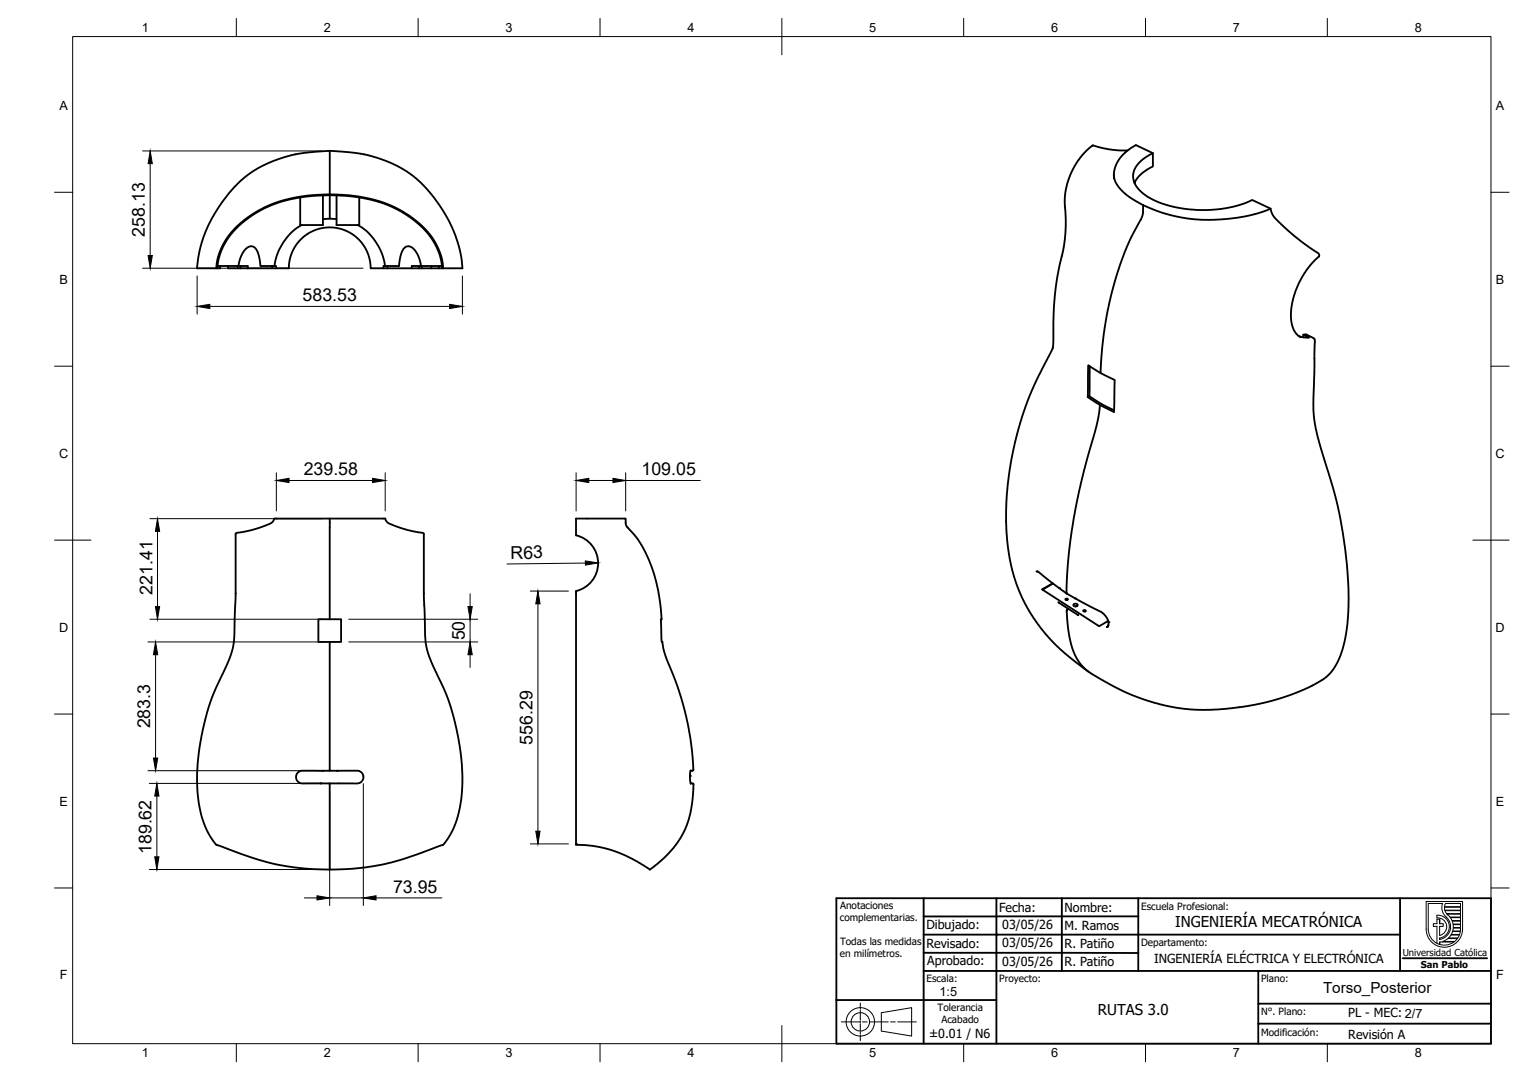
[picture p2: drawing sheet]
<svg xmlns="http://www.w3.org/2000/svg" width="420mm" height="297mm" viewBox="0 0 420 297" stroke-linecap="round" stroke-linejoin="round" font-family="sans-serif">
<!-- layer: Visible -->
<g fill="none" stroke="#000" stroke-width=".51">
<path d="M88.8 53.7v8.2h-6.3v-7.6M90.7 53.7v6.4M90.7 41.5l5.8 .4 3.6 .5a31.2 31.2 0 0 1 21.8 15.8 33.3 33.3 0 0 1 5.2 15.6h-13.9M90.7 41.5l-5.9 .4-3.5 .5a30.9 30.9 0 0 0-21.5 15.2 33.4 33.4 0 0 0-5.6 16.2h6.4v-.6M90.7 41.5v12M92.5 53.7v8.2h6.3v-7.6M306.3 48v1.1M310.1 41.4l-4.6-.2-5-1.2-2.2 1.9-1.8 2.2-1.4 2.2-1.3 3.1-.6 2.3-.4 2.5 .3 6-.3 5.7-.5 3.1-1.4 6.4-.9 5.9-.3 5.1-.2 9.2-5.2 10.4-3.1 8.1-1.5 5.2-1.5 6.4-.7 4.8-.6 5.4-.3 7.6 .7 8 1.5 6.9 2.1 5.7 3.1 5.6 2.5 3.4 2 2.4 4.2 4.1 6.7 5.2M312 50.3a9.8 9.8 0 0 1 5-4.5v-3.7a8.3 8.3 0 0 0-5.4 6.1 7.1 7.1 0 0 0 4.1 6 33.9 33.9 0 0 0 23.3 2.7l2.8-.8 2.5-1.1 5.1 2.4 .7 2 2.9 2.9 4.8 4.1 4.8 3.4 .1 .8-2.5 2.4-2.5 3.8-1.5 3.4-.9 3.2-.3 2.9 .3 3.2 1 2.1 1.4 1.2M314.3 56.4l4 1.7 3.9 1.2 4.1 .8 4.6 .4 4.8-.1 4.6-.5 5.1-1.1 4-1.4M317 42.1l-4.7-2.2-2.3 1.6-1.5 1.3-1.2 1.7-.9 2.3v2.3l.9 1.9 1.3 1.5 1.2 1.2 4.5 2.7v2.1l-.5 1.6-2.9 5.6-1.6 3.6-1.9 5.2-1.5 5.4-1.3 5.4-1 6.2-.6 4.9-.4 6.2M59.5 73.8a19 19 0 0 1 9.3-14.4 38.6 38.6 0 0 1 23.2-5.9l3.2 .2a31.8 31.8 0 0 1 22.9 10.7l1.8 2.6a15.7 15.7 0 0 1 2 6.8"/>
<path d="M59.8 73.8a19 19 0 0 1 9.2-14.3 38.2 38.2 0 0 1 23-5.8l3.5 .2a31.4 31.4 0 0 1 22.4 10.6l2 3.2a15.4 15.4 0 0 1 1.7 6.1M59.8 73.2h8.3v.6M62.7 73.2v.6h5.4M65.4 73.2v.6M65.6 73.2l.4-1.9 .5-1.2a2.94 2.94 0 0 1 3.1-2.3l.8 .7 .5 1 .7 3.7h3.2v.6M66.2 73.2v.6M68.1 73.8h7.8M74.8 73.2h1.1v.6h3.5a11.3 11.3 0 0 1 11.3-11.3 11.3 11.3 0 0 1 11.2 11.3h3.6v-.6h1M83 61.9l-2.9 2-2.3 2.9-1.6 3.1-.7 3.3M88.8 60.3h3.7M98.4 61.9a15.4 15.4 0 0 1 7.5 11.3M105.5 73.8h7.7"/>
<path d="M115.2 73.2v.6M115.8 73.2l-.5-2a4.2 4.2 0 0 0-3.2-3.5 3.8 3.8 0 0 0-2.1 3.5l-.3 2h-3.2l.1 .6M116 73.2v.6M118.6 73.2v.6M120.7 73.2v.6M121.5 73.2h-8.3v.6M357.1 92.4l1.4 .4h1.4l-1.5-.7 .7-.2 2.1 1.1 .3 .5-.4 17.8 .3 4.5 1 4.8 4.3 14 1.1 4.6 1.5 7.4 1 7.8 .5 10.1v3.7l-.5 4.8-.6 3.5-1.1 3.8-1.1 2.4-1.4 2-2.3 2.1-4.7 2.6-6.6 2.5-7.2 1.9-8 1.1-6.1 .3-5.4-.2-5.6-1-6.1-1.8-4.7-1.8-5.8-3-3.9-2.4-1.4-1-2.1-2.7-1.4-3.3-.7-2.7-.5-3.1-.3-4.2 .3-.5M358.4 92.1v.7M299.5 109l-.4 .2 .1-8.7 3.5 2.2 3.2 1.5a.68 .68 0 0 1 .6 1l-.2 8.1-3.8-1.9-3.4-2.2M299.7 100.7l-.1 6.9a1.61 1.61 0 0 0 1.2 2.2l2.2 1.4 3.3 1.6M302.5 111.4l-.8 4.9-3.7 13.4-2.7 12.6-1.6 11.7-.4 5.9v3.3M90.7 142.6h14.6a.68 .68 0 0 1 .9 .7l.2 .2a28.8 28.8 0 0 0 10.1 3.2v17.3l.4 9.3a24.1 24.1 0 0 0 3.2 12l2.4 5.2 1.9 5.5a57.5 57.5 0 0 1 2.1 25.9l-1.1 4.2-1.6 3.5a6.3 6.3 0 0 1-2.2 2.8l-7.3 2.7-6.6 2.1-5.5 1.1-4.4 .6-6.8 .3-6.8-.3-5.1-.6-5.4-1.1-7.2-2.3-7-2.5-.3-.3-2.4-3.9-1.4-3.8-.9-4.5-.3-5.1a68.2 68.2 0 0 1 8.2-32l1.2-3.1 .6-2.5 .6-14"/>
<path d="M285 157.2l.8 .3 7.5 5.7M64.8 163.2v-16.4l.2-.2 3.3-.6 2.7-.7a9.2 9.2 0 0 0 4-1.9l.4-.8h15.3v27.7M64.8 163.2h.1M87.5 170.3h6.3v6.3h-6.3zM90.7 176.6v35.4h-7.2a1.83 1.83 0 0 0-2.1 2 1.83 1.83 0 0 0 2.5 1.5h6.8v23.7M116.6 163.2h.1M289.5 160.5l-3 1.6 15.7 10.1 2.5-1.4M289.5 160.5l-2.8 1.7M291 165.7l5.5 3.5M293.3 163.2l10 5.5 .9 1 .5 1.1 .1 1-.5 .7M295.2 166.2a.58 .58 0 0 1 .7-.2 .58 .58 0 0 1 .4 .6 .57 .57 0 0 1-.7 .2 .57 .57 0 0 1-.4-.6zM295.7 166.8h.1"/>
<path d="M90.7 212h7.2a1.77 1.77 0 0 1 2 1.7 1.77 1.77 0 0 1-2 1.8h-7.2M189.9 212h.6a26.1 26.1 0 0 0-.5-7.5l-.9-5.5-1.5-6-1.9-5.9-2.7-6.7-.9-3.8h-.2l-.2-6.3h.2a41.2 41.2 0 0 0-7.4-23.1l-2.2-2.5-.3-.7v-1.4h-13.2a.43 .43 0 0 0-.4 .2 .43 .43 0 0 0 0 .5v3.8a8 8 0 0 1 6.1 7.8 8 8 0 0 1-6.1 7.8v69.7l5 .3 5.6 1.4 4.8 2.1 4.9 3 3.9-3.2a24.9 24.9 0 0 0 7.9-20.5h-.6M189.9 211.9l-.2 2.3 .2 1.3"/>
<circle cx="293.2" cy="164.9" r=".3"/>
<circle cx="298.2" cy="168" r=".31"/>
</g>
<g fill="#000">
<circle cx="291.2" cy="161.7" r=".25"/>
<circle cx="295.7" cy="164.6" r=".25"/>
<circle cx="304.8" cy="171.1" r=".25"/>
<circle cx="88.2" cy="215.5" r=".25"/>
<circle cx="88.7" cy="212" r=".25"/>
<circle cx="92.7" cy="212" r=".25"/>
<circle cx="189.7" cy="213.4" r=".25"/>
<circle cx="158.4" cy="232.1" r=".25"/>
</g>
<!-- layer: BORDER -->
<g fill="none" stroke="#000" stroke-width=".27">
<path d="M20 10.1h390v276.9h-390zM65 5.1v5M115 5.1v5M165 5.1v5M215 5.1v10M265 5.1v5M315 5.1v5M365 5.1v5M15 52.9h5M410 52.9h5M15 100.7h5M410 100.7h5"/>
<path d="M15 148.6h10M405 148.6h10M15 196.4h5M410 196.4h5M15 244.2h5M410 244.2h5M65 287v5M115 287v5M165 287v5M215 282.1v9.9M265 287v5M315 287v5"/>
<path d="M365 287v5"/>
</g>
<!-- layer: Title (ISO) -->
<g fill="none" stroke="#000" stroke-width=".51">
<path d="M230 247h180v40h-180zM254 252.1v14.9h20v-9.9h-20M254 252.1h20M254 247v5.1M274 252h39M274 252.1v5h111M274 247v5.1M292 247v20M313 247v20M385 247v20M230 275h44M254 262.1h59"/>
<path d="M254 267v20M346 267h-72v20M385.7 263.6h23.2M410 276h-64v5.5M410 267h-64v9M409.9 281.5h-63.9v5.5"/>
</g>
<circle cx="274" cy="257.1" r=".25" fill="#000"/>
<g fill="none" stroke="#000" stroke-width=".27">
<path d="M236.6 275.9v1.6M236.6 277.7v.5M236.6 278.5v2.1M242.3 278.5l8.4-1.4v7.9l-8.4-1.4zM231.4 281.1h5.1M236.6 280.8v.5M236.6 281.6v2M236.6 283.9v.5M236.6 284.6v1.6M237.2 281.1h1.2M239.1 281.1h5.1M244.9 281.1h1.3"/>
<path d="M246.8 281.1h5.2"/>
<circle cx="236.6" cy="281" r="3.9"/>
<circle cx="236.6" cy="281" r="2.53"/>
</g>
<!-- layer: TITLEBLOCK -->
<g fill="none" stroke="#000" stroke-width=".27">
<path d="M392.2 247.9h10v7.6a5 5 0 0 1-5 5 5 5 0 0 1-5-5zM395.1 252.5v-.8a3.2 3.2 0 0 1 3.4 2.8 3.2 3.2 0 0 1-2.6 3.5M395.1 252.5a2.44 2.44 0 0 1 2.7 2 2.44 2.44 0 0 1-1.9 2.8M395.9 257.3v-2.5h1v-.8h-1v-1.2h-.8v1.2h-1v.8h1v4.7M395.9 259.1v.7M396.7 258.9l1.4-.8h2.7l-.8 .8zM397.2 249.5h4.4v.8h-4.3zM397.2 249.4l.3-.9h4.1v.9h-4.4M397.3 250.5l.5 .8h3.8v-.8h-4.3M397.6 252.2a3.5 3.5 0 0 1 1.2 3.7 3.5 3.5 0 0 1-2.9 2.5v-.4M397.6 252.2l-1-1.4-.1-1.2 .2-1.1h-4v7a4.4 4.4 0 0 0 2.5 4 4.4 4.4 0 0 0 4.6-.4h-3.9M397.9 251.4h3.7v.8h-2.9l-.6-.6"/>
<path d="M398.8 252.4h2.8v.8h-2.3zM399 257.2h2.3l-.4 .8h-2.6zM399.3 253.3l2.3 .1v.8l-2-.1zM399.4 256.2h2.1l-.2 .8h-2.2zM399.6 254.3h2v.8h-2zM401.6 256.1v-.8h-2l-.1 .8h2.1"/>
</g>
<path d="M395.9 252.8v1.2M395.9 258v.4M395.9 259.1v.7M397.9 251.4l.2 .2" fill="none" stroke="#000" stroke-width=".36"/>
<!-- layer: FD_Dimensions -->
<g fill="none" stroke="#000" stroke-width=".27">
<path d="M39.2 41.5h49.4M41.3 45v25.3M39.2 73.8h60.6M54.2 75.9v10.5M127.1 75.9v10.5M57.7 84.3h65.9M76 130v10.5M79.5 132.2h22.9M105.9 130v10.5M158.4 130v10.5M161.9 132.2h6.7M172 130v10.5"/>
<path d="M172 132.2h20.6M41.2 142.6h47.4M43.3 146.1v20.7M161 154.9l-21.6 .2M40.7 176.6h47.9M41.2 170.3h47.4M95.9 176.6h35.5M95.9 170.3h35.5M129.3 163.3v3.5M129.3 170.3v6.3M145.8 162.6h10.5M147.9 166.1v62.5"/>
<path d="M42.8 180.1v28.4M129.3 180.1v3.5M40.7 212h47.9M41 215.5h47.6M43.1 219v16.7M90.7 217.6v31.5M99.9 215.5v33.6M41 239.1h47.6M145.8 232.1h10.5M83.7 247h3.5M90.7 247h9.2M103.4 247h18.1"/>
</g>
<g fill="#000" stroke="#000" stroke-width=".27">
<path d="M41.3 41.5l.6 3.5h-1.2zM40.7 70.3h1.2l-.6 3.5zM54.2 84.3l3.5-.6v1.2zM123.6 83.7l3.5 .6-3.5 .6zM76 132.2l3.5-.6v1.1zM102.4 131.6l3.5 .6-3.5 .5zM158.4 132.2l3.5-.6v1.1zM168.6 131.6l3.4 .6-3.4 .5zM43.3 142.6l.6 3.5h-1.2zM161 154.3l3.5 .5-3.5 .6zM42.7 166.8h1.2l-.6 3.5zM128.7 166.8h1.2l-.6 3.5z"/>
<path d="M147.9 162.6l.6 3.5h-1.2zM42.8 176.6l.6 3.5h-1.2zM129.3 176.6l.6 3.5h-1.2zM42.2 208.5h1.2l-.6 3.5zM43.1 215.5l.6 3.5h-1.2zM42.5 235.7h1.2l-.6 3.4zM147.3 228.6h1.2l-.6 3.5zM87.2 246.4l3.5 .6-3.5 .5zM99.9 247l3.5-.6v1.1z"/>
</g>
<g font-size="4.9">
<text x="39.8" y="65.1" transform="rotate(-90 39.8 65.1)">258.13</text>
<text x="83.2" y="82.8">583.53</text>
<text x="83.5" y="130.7">239.58</text>
<text x="176.4" y="130.7">109.05</text>
<text x="140.4" y="153.7" transform="rotate(-1 140.4 153.7)">R63</text>
<text x="41.9" y="163.6" transform="rotate(-90 41.9 163.6)">221.41</text>
<text x="127.8" y="176.2" transform="rotate(-90 127.8 176.2)">50</text>
<text x="41.3" y="200.3" transform="rotate(-90 41.3 200.3)">283.3</text>
<text x="146.5" y="204.8" transform="rotate(-90 146.5 204.8)">556.29</text>
<text x="41.7" y="234.9" transform="rotate(-90 41.7 234.9)">189.62</text>
<text x="108.1" y="245.5">73.95</text>
</g>
<text font-size="4.2" x="363.8" y="273.2">Torso_Posterior</text>
<g font-size="4.1">
<text x="323.2" y="255.1">INGENIERÍA MECATRÓNICA</text>
<text x="301.9" y="279.1">RUTAS 3.0</text>
</g>
<g font-size="3.5">
<text x="39" y="8.8">1</text>
<text x="89" y="8.8">2</text>
<text x="139" y="8.8">3</text>
<text x="189" y="8.8">4</text>
<text x="239" y="8.8">5</text>
<text x="289" y="8.8">6</text>
<text x="339" y="8.8">7</text>
<text x="389" y="8.8">8</text>
<text x="16.3" y="30.2">A</text>
<text x="411.3" y="30.2">A</text>
<text x="16.3" y="78">B</text>
<text x="411.3" y="78">B</text>
<text x="16.2" y="125.9">C</text>
<text x="411.2" y="125.9">C</text>
<text x="16.2" y="173.7">D</text>
<text x="411.2" y="173.7">D</text>
<text x="16.3" y="221.6">E</text>
<text x="411.3" y="221.6">E</text>
<text x="16.4" y="269.4">F</text>
<text x="411.4" y="269.4">F</text>
<text x="258.3" y="273.9">1:5</text>
<text x="39" y="290.8">1</text>
<text x="89" y="290.8">2</text>
<text x="139" y="290.8">3</text>
<text x="189" y="290.8">4</text>
<text x="239" y="290.8">5</text>
<text x="289" y="290.8">6</text>
<text x="339" y="290.8">7</text>
<text x="389" y="290.8">8</text>
</g>
<g font-size="3.4">
<text x="274.7" y="250.8">Fecha:</text>
<text x="292.7" y="250.8">Nombre:</text>
<text x="254.7" y="255.5">Dibujado:</text>
<text x="275.6" y="255.6">03/05/26</text>
<text x="292.7" y="255.9">M. Ramos</text>
<text x="254.7" y="260.8">Revisado:</text>
<text x="275.6" y="260.6">03/05/26</text>
<text x="292.7" y="260.8">R. Patiño</text>
<text x="255" y="265.5">Aprobado:</text>
<text x="275.6" y="265.6">03/05/26</text>
<text x="292.7" y="265.8">R. Patiño</text>
<text x="317.4" y="264.7">INGENIERÍA ELÉCTRICA Y ELECTRÓNICA</text>
<text x="370.7" y="279.8">PL - MEC: 2/7</text>
<text x="255.5" y="285.5">±0.01 / N6</text>
<text x="370.7" y="285.7">Revisión A</text>
</g>
<g font-size="2.8">
<text x="231" y="250.1">Anotaciones</text>
<text x="313.8" y="250.2">Escuela Profesional:</text>
<text x="230.9" y="253.4">complementarias.</text>
<text x="230.9" y="263.2">en milímetros.</text>
<text x="231" y="259.9">Todas las medidas</text>
<text x="313.8" y="260.1">Departamento:</text>
<text x="254.8" y="270.1">Escala:</text>
<text x="274.8" y="270.1">Proyecto:</text>
<text x="346.8" y="270.1">Plano:</text>
<text x="257.8" y="278.1">Tolerancia</text>
<text x="258.8" y="281.4">Acabado</text>
<text x="346.8" y="279.1">N°. Plano:</text>
<text x="346.8" y="284.8">Modificación:</text>
</g>
<g font-size="2.6">
<text x="385.7" y="263">Universidad Católica</text>
<text x="390.7" y="266.2">San Pablo</text>
</g>
</svg>
